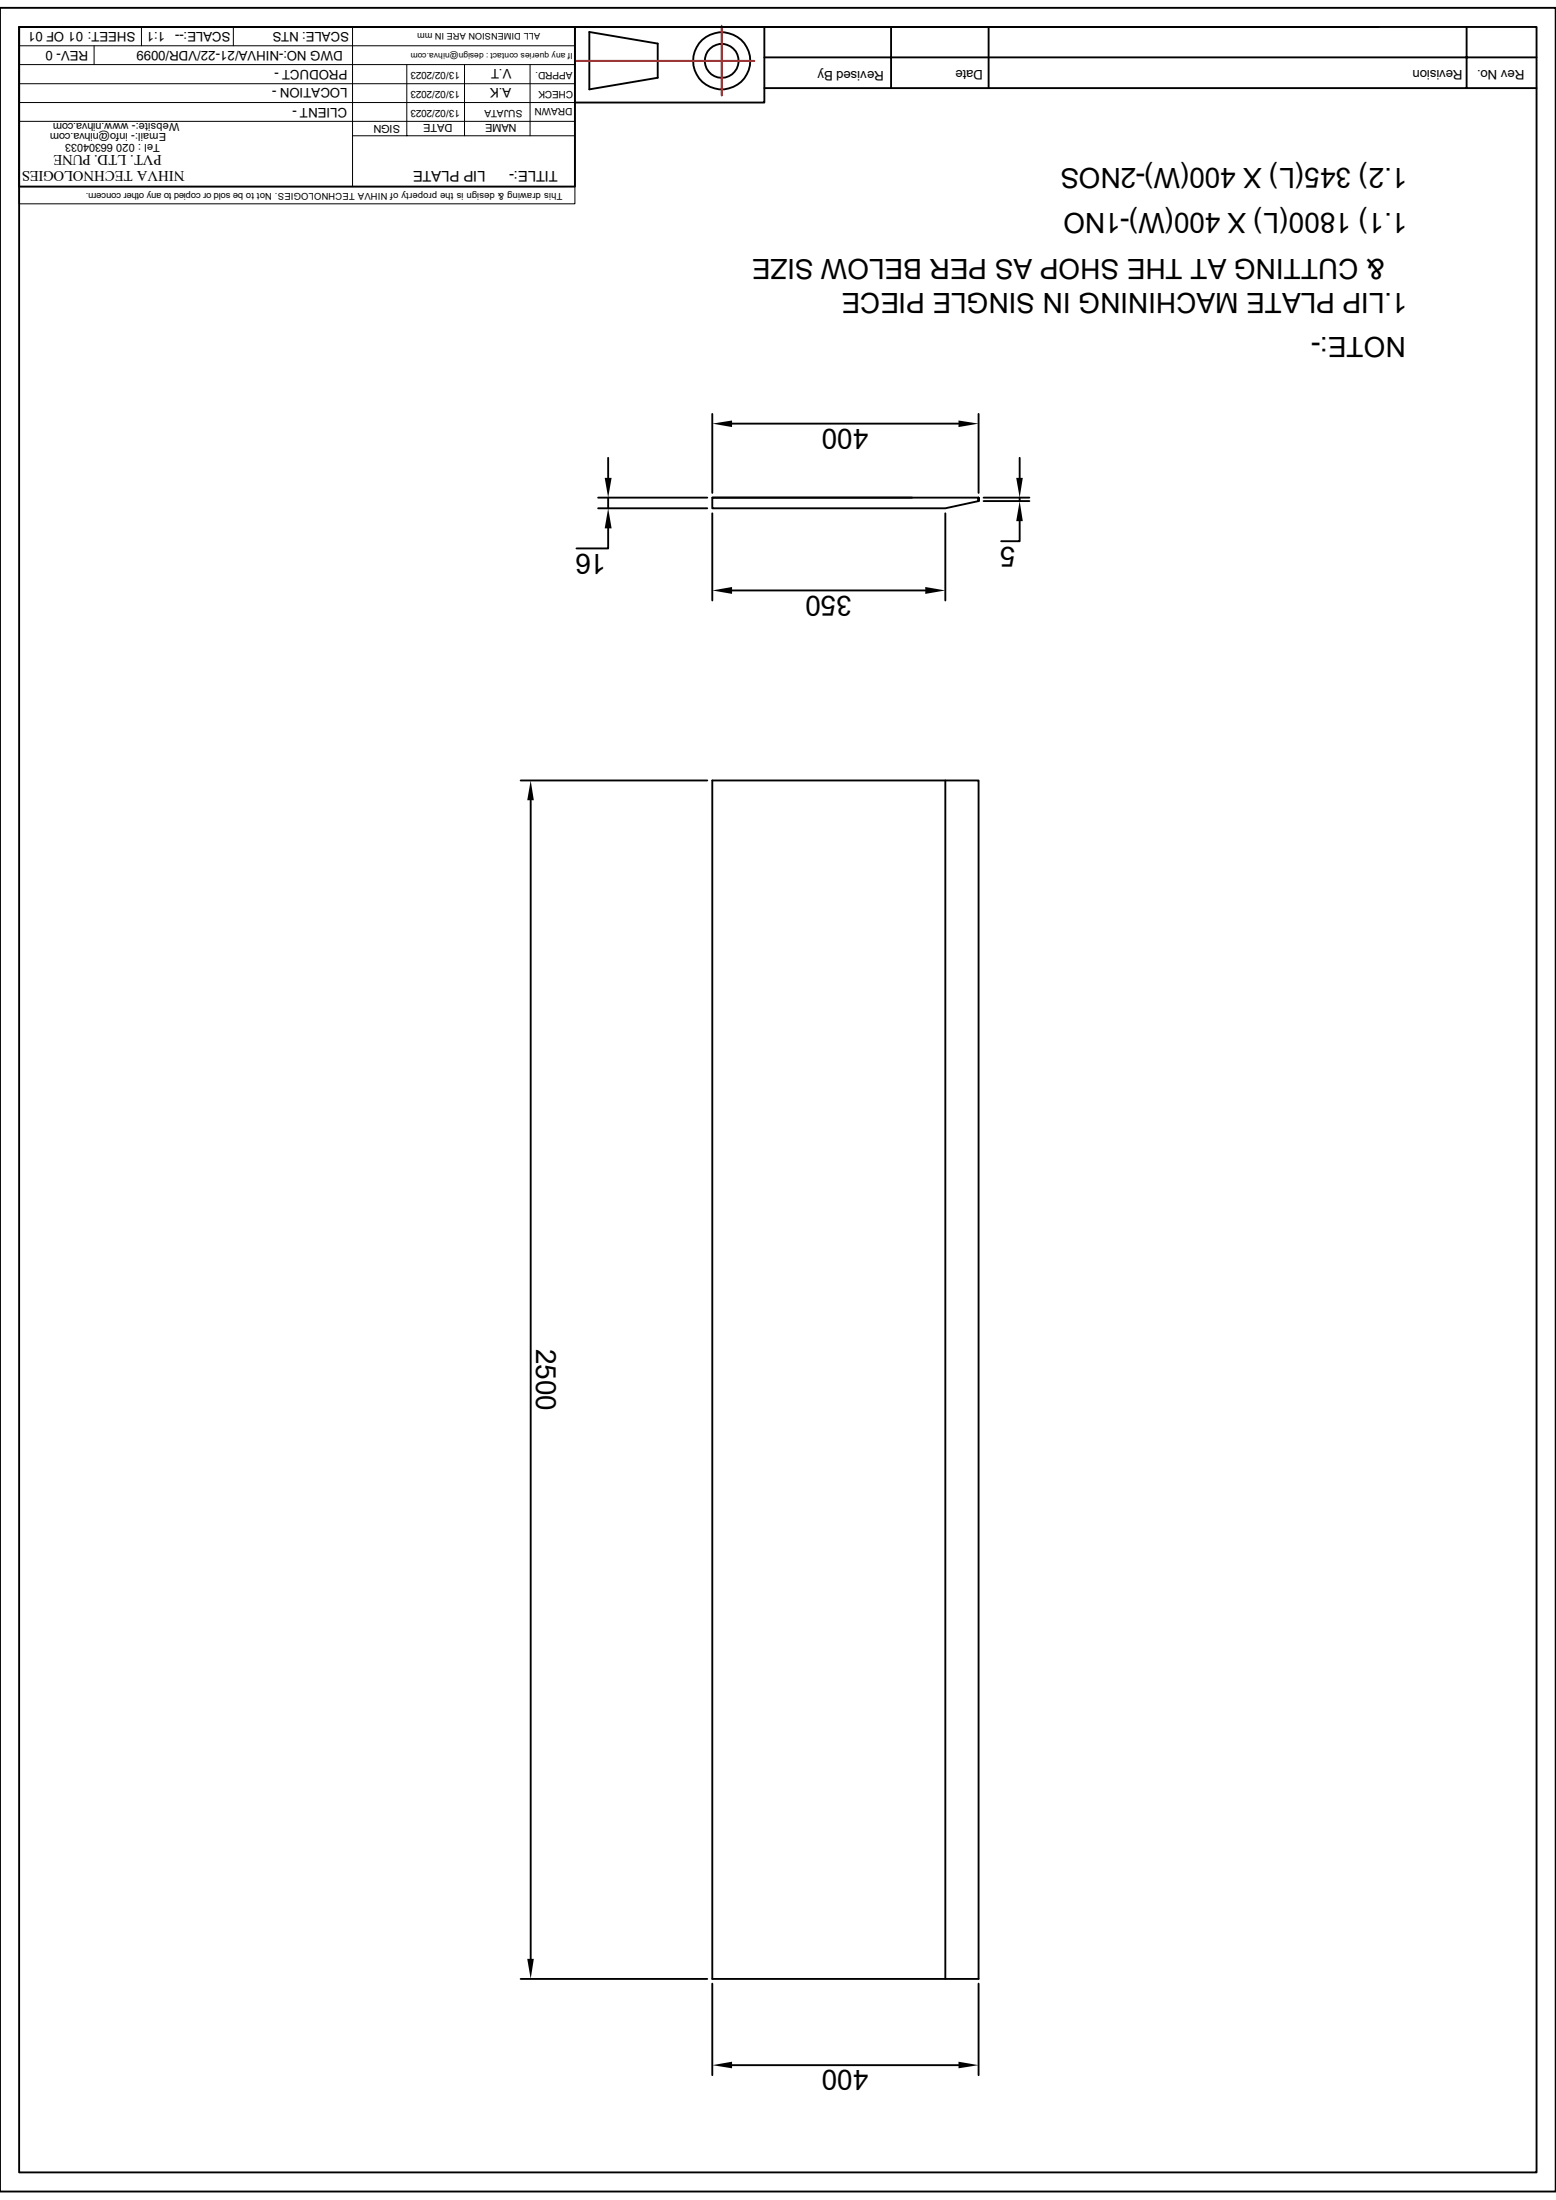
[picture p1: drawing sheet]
<svg xmlns="http://www.w3.org/2000/svg" width="210mm" height="297mm" viewBox="0 0 210 297" stroke-linecap="round" stroke-linejoin="round" font-family="sans-serif">
<g fill="none" stroke="#000" stroke-width=".25">
<path d="M0 1.1h210v294.8h-210zM2.6 3.6h204.8v289.7h-204.8zM2.6 3.6h75v21.6h-75zM2.6 3.6h69.3M77.6 3.6h25.6M79.5 4.3l9.3 1.6v4.6l-9.3 1.6zM103.2 7.7h104.2M103.2 11.9h104.2M120.3 3.6v8.3M133.4 3.6v8.3M186.1 3.6h-82.9v10.2h-25.6M198 3.6v8.3"/>
<path d="M96.1 55.9v10.6M98.8 57.2h30.6M132.1 55.9v10.6M80.7 67.2h14.8M80.7 68.6h14.8M82.1 71.3v2.7h-4.3M82.1 61.8v2.7M82.1 67.2v1.4M96.1 67.2h36v.4v-.4v.4l-4.5 1h-31.5zM96.1 67.2h27M96.1 69.3v11.8M98.8 79.7h26.1"/>
<path d="M127.6 69.3v11.8M132.8 67.2h6.1M132.8 67.6h6.1M137.6 70.4v2.7h-2.5M137.6 61.8v2.7M137.6 67.2v.4M70.3 105.4h25.2M71.6 108v156.5M96.1 105.4h36v161.8h-36zM127.6 105.4v161.8M70.3 267.2h25.2M96.1 267.8v12.4"/>
<path d="M98.8 278.8h30.6M132.1 267.8v12.4"/>
<circle cx="97.4" cy="8.2" r="2.29"/>
<circle cx="97.4" cy="8.2" r="3.9"/>
</g>
<path d="M96.1 57.2l2.7-.4v.9zM129.4 56.8l2.7 .4-2.7 .5zM81.6 64.5h.9l-.4 2.7zM82.1 68.6l.4 2.7h-.9zM137.2 64.5h.8l-.4 2.7zM137.6 67.6l.4 2.8h-.8zM96.1 79.7l2.7-.5v1zM124.9 79.2l2.7 .5-2.7 .5zM71.6 105.4l.5 2.6h-.9zM71.2 264.5h.9l-.5 2.7zM96.1 278.8l2.7-.5v.9zM129.4 278.3l2.7 .5-2.7 .4z" fill="#000"/>
<g fill="none" stroke="#000" stroke-width=".13">
<path d="M2.6 8.7h75M2.6 11.3h75M2.6 13.8h75M2.6 16.4h75M2.6 6.2h75M12.7 6.2v2.5M19.1 3.6v2.6M31.5 3.6v2.6M47.6 3.6v21.6M47.6 18.3h30M54.9 8.7v9.6M62.7 8.7v9.6"/>
<path d="M71.5 8.7v9.6M77.6 3.6v21.6M2.6 25.2h75v2.3h-75zM2.6 25.2h73.7"/>
</g>
<g fill="none" stroke="#f00" stroke-width=".25">
<path d="M77.9 8.2h.2M78.2 8.2h.1M78.3 8.2h.1M78.9 8.2h-.4M78.9 8.2h.1M79 8.2h.2M79.7 8.2h-.5M79.8 8.2h.1M79.9 8.2h.5M80.5 8.2h.1M80.6 8.2h.6M81.2 8.2h.1"/>
<path d="M81.4 8.2h.5M81.9 8.2h.1M82.1 8.2h.5M82.6 8.2h.2M82.8 8.2h.5M83.4 8.2h.1M83.5 8.2h.5M84.1 8.2h.1M84.2 8.2h.6M84.8 8.2h.1M85 8.2h.5M85.5 8.2h.1"/>
<path d="M85.7 8.2h.5M86.2 8.2h.2M86.4 8.2h.5M87 8.2h.1M87.1 8.2h.5M87.7 8.2h.1M87.8 8.2h.2M88 8.2h.3M88.4 8.2h.1M88.6 8.2h.1M88.7 8.2h.4M89.1 8.2h.1"/>
<path d="M89.3 8.2h.1M89.5 8.2h.3M89.9 8.2h.1M90 8.2h.1M90.2 8.2h.4M90.6 8.2h.1M90.7 8.2h.1M90.9 8.2h.4M91.3 8.2h.1M91.4 8.2h.2M92 8.2h-.4M92 8.2h.1"/>
<path d="M92.2 8.2h.1M92.7 8.2h-.4M92.8 8.2h.1M92.9 8.2h.1M93.6 8.2h-.6M93.6 8.2h.1M93.8 8.2h.5M94.3 8.2h.1M94.5 8.2h.5M95 8.2h.2M95.2 8.2h.5M95.8 8.2h.1"/>
<path d="M95.9 8.2h.5M96.5 8.2h.1M96.6 8.2h.6M97.2 8.2h.1M97.4 8.2h.5M97.4 5.5h.1M97.4 5.6v.1M97.4 6.2v.1M97.4 6.4h.1M97.4 6.9v.1M97.4 7.1v.1M97.4 5.6h.1"/>
<path d="M97.4 5.8h.1M97.4 6.3h.1M97.4 6.5h.1M97.4 7h.1M97.4 7.2h.1M97.4 3.6v.4M97.4 4.3v.4M97.4 5v.4M97.4 5.8v.3M97.4 6.5v.4M97.4 7.2v.5M97.4 8v.4"/>
<path d="M97.4 8.7v.4M97.4 9.4v.5M97.4 10.1v.5M97.4 10.8v.5M97.4 11.6v.4M97.4 12.3v.4M97.4 3.5v.1M97.4 4v.1M97.4 4.2v.1M97.4 4.7v.1M97.4 4.9v.1M97.4 7.8v.1"/>
<path d="M97.4 8.5v.1M97.4 9.2v.1M97.4 9.9v.1M97.4 10.7v.1M97.4 11.4v.1M97.4 12.1v.1M97.4 12.8v.1M97.4 4.1h.1M97.4 4.9h.1M97.4 7.7h.1M97.4 7.9h.1M97.4 8.5h.1"/>
<path d="M97.4 8.6h.1M97.4 9.2h.1M97.4 9.4h.1M97.4 9.9h.1M97.4 10.1h.1M97.4 10.6h.1M97.4 10.8h.1M97.4 11.3h.1M97.4 11.5h.1M97.4 12.1h.1M97.4 12.2h.1M97.4 12.8h.1"/>
<path d="M97.9 8.2h.1M98.1 8.2h.5M98.6 8.2h.2M98.8 8.2h.5M99.4 8.2h.1M99.5 8.2h.5M100.1 8.2h.1M100.2 8.2h.6M100.8 8.2h.1M101 8.2h.5M101.5 8.2h.1M101.7 8.2h.1"/>
</g>
<g font-size="3.8">
<text x="190" y="22.7" transform="rotate(-180 190 22.7)">1.2) 345(L) X 400(W)-2NOS</text>
<text x="190" y="28.7" transform="rotate(-180 190 28.7)">1.1) 1800(L) X 400(W)-1NO</text>
<text x="186.9" y="35" transform="rotate(-180 186.9 35)">&amp; CUTTING AT THE SHOP AS PER BELOW SIZE</text>
<text x="190" y="39.5" transform="rotate(-180 190 39.5)">1.LIP PLATE MACHINING IN SINGLE PIECE</text>
<text x="189.7" y="45.6" transform="rotate(-180 189.7 45.6)">NOTE:-</text>
<text x="117.2" y="57.9" transform="rotate(-180 117.2 57.9)">400</text>
<text x="81.8" y="74.8" transform="rotate(-180 81.8 74.8)">16</text>
<text x="137.1" y="73.8" transform="rotate(-180 137.1 73.8)">5</text>
<text x="115" y="80.4" transform="rotate(-180 115 80.4)">350</text>
<text x="72.3" y="182.1" transform="rotate(90 72.3 182.1)">2500</text>
<text x="117.2" y="279.5" transform="rotate(-180 117.2 279.5)">400</text>
</g>
<g font-size="2">
<text x="21.8" y="20.9" transform="rotate(-180 21.8 20.9)">PVT. LTD. PUNE</text>
<text x="24.9" y="23.1" transform="rotate(-180 24.9 23.1)">NIHVA TECHNOLOGIES</text>
<text x="65.5" y="23.1" transform="rotate(-180 65.5 23.1)">LIP PLATE</text>
<text x="75.3" y="23.1" transform="rotate(-180 75.3 23.1)">TITLE:-</text>
</g>
<g font-size="1.8">
<text x="18.3" y="4.3" transform="rotate(-180 18.3 4.3)">SHEET: 01 OF 01</text>
<text x="22.3" y="4.3" transform="rotate(-180 22.3 4.3)">1:1</text>
<text x="31.1" y="4.3" transform="rotate(-180 31.1 4.3)">SCALE:--</text>
<text x="47.1" y="4.3" transform="rotate(-180 47.1 4.3)">SCALE: NTS</text>
<text x="11.9" y="6.9" transform="rotate(-180 11.9 6.9)">REV- 0</text>
<text x="46.3" y="6.9" transform="rotate(-180 46.3 6.9)">DWG NO:-NIHVA/21-22/VDR/0099</text>
<text x="46.9" y="9.4" transform="rotate(-180 46.9 9.4)">PRODUCT -</text>
<text x="46.9" y="11.9" transform="rotate(-180 46.9 11.9)">LOCATION -</text>
<text x="69" y="11.9" transform="rotate(-180 69 11.9)">A.K</text>
<text x="69" y="9.3" transform="rotate(-180 69 9.3)">V.T</text>
<text x="119.3" y="9.6" transform="rotate(-180 119.3 9.6)">Revised By</text>
<text x="132.7" y="9.4" transform="rotate(-180 132.7 9.4)">Date</text>
<text x="197.4" y="9.4" transform="rotate(-180 197.4 9.4)">Revision</text>
<text x="205.7" y="9.4" transform="rotate(-180 205.7 9.4)">Rev No.</text>
<text x="46.9" y="14.5" transform="rotate(-180 46.9 14.5)">CLIENT -</text>
</g>
<g font-size="1.5">
<text x="22.4" y="17.9" transform="rotate(-180 22.4 17.9)">Email:- info@nihva.com</text>
<text x="24.2" y="16.6" transform="rotate(-180 24.2 16.6)">Website:- www.nihva.com</text>
<text x="54" y="16.8" transform="rotate(-180 54 16.8)">SIGN</text>
<text x="61.1" y="16.7" transform="rotate(-180 61.1 16.7)">DATE</text>
<text x="69.7" y="16.8" transform="rotate(-180 69.7 16.8)">NAME</text>
<text x="21.6" y="19.4" transform="rotate(-180 21.6 19.4)">Tel : 020 66304033</text>
</g>
<g font-size="1.4">
<text x="62.1" y="9.8" transform="rotate(-180 62.1 9.8)">13/02/2023</text>
<text x="77.3" y="9.8" transform="rotate(-180 77.3 9.8)">APPRD.</text>
<text x="62.1" y="14.9" transform="rotate(-180 62.1 14.9)">13/02/2023</text>
<text x="62.1" y="12.3" transform="rotate(-180 62.1 12.3)">13/02/2023</text>
<text x="70.5" y="14.9" transform="rotate(-180 70.5 14.9)">SUJATA</text>
<text x="77.3" y="14.6" transform="rotate(-180 77.3 14.6)">DRAWN</text>
<text x="77.3" y="12.3" transform="rotate(-180 77.3 12.3)">CHECK</text>
</g>
<text font-size="1.3" x="75.9" y="26.1" transform="rotate(-180 75.9 26.1)">This drawing &amp; design is the property of NIHVA TECHNOLOGIES. Not to be sold or copied to any other concern.</text>
<text font-size="1.2" x="72.9" y="4.5" transform="rotate(-180 72.9 4.5)">ALL DIMENSION ARE IN mm</text>
<text font-size="1.1" x="77.3" y="7.1" transform="rotate(-180 77.3 7.1)">If any queries contact : design@nihva.com</text>
</svg>
